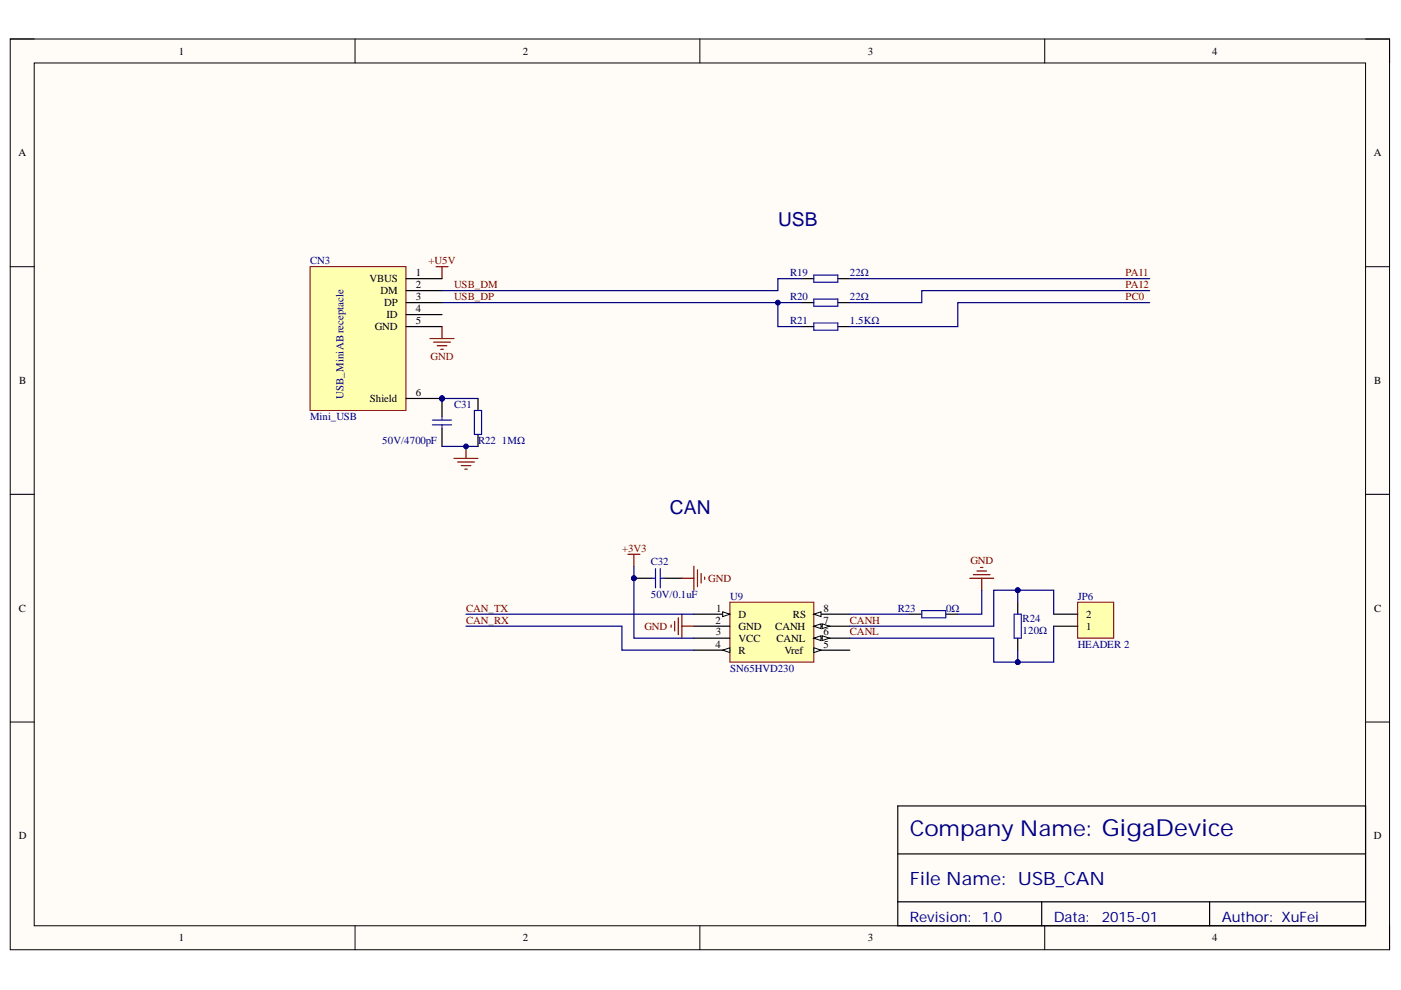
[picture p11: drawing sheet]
<svg xmlns="http://www.w3.org/2000/svg" width="297mm" height="210mm" viewBox="0 0 297 210" stroke-linecap="round" stroke-linejoin="round" font-family="sans-serif">
<path d="M2.2 8.3h292.4v193.1h-292.4z" fill-rule="evenodd" fill="#fffcf8"/>
<path d="M2.2 8.3h292.4v193.1h-292.4z" fill="none" stroke="#000" stroke-width=".21"/>
<path d="M7.3 13.4h282.2v182.9h-282.2z" fill-rule="evenodd" fill="#fffcf8"/>
<g fill="none" stroke="#000" stroke-width=".21">
<path d="M2.2 8.3h5.1M7.3 13.4h282.2v182.9h-282.2zM75.3 8.3v5M148.4 8.3v5M221.5 8.3v5.1M289.5 8.3h5.1v5.1M2.2 56.5h5.1M289.5 56.5h5.1M2.2 104.8h5.1M289.5 104.8h5.1M2.2 153.1h5.1M289.5 153.1h5.1"/>
<path d="M75.3 196.3v5.1M148.4 196.3v5.1M221.5 196.3v5.1M294.6 196.3v5.1"/>
</g>
<path d="M190.3 170.9h99.2v25.4h-99.2zM190.3 181h99.2M190.3 191.2h99.2M220.9 191.2v5.1M256.5 191.2v5.1" fill="none" stroke="#000" stroke-width=".25"/>
<path d="M96.3 97.2h5M97 98h3.6M97.8 98.7h2M98.5 99.5h.6M98.8 94.7v2.5" fill="none" stroke="#800000" stroke-width=".25"/>
<circle cx="98.8" cy="94.7" r=".51" fill="#000080"/>
<circle cx="98.8" cy="94.7" r=".51" fill="none" stroke="#000080" stroke-width=".21"/>
<path d="M92.4 56.5h2.6M93.7 56.5v2.6" fill="none" stroke="#800000" stroke-width=".25"/>
<path d="M170 59.1h2.5M177.6 59.1h2.6M170 64.2h2.5M170 69.2h2.5M177.6 64.2h2.6M177.6 69.2h2.6M101.3 84.5v2.5M101.3 92.1v2.6" fill="none" stroke="#000" stroke-width=".25"/>
<path d="M172.5 58.3h5.1v1.5h-5.1zM172.5 63.4h5.1v1.5h-5.1zM172.5 68.5h5.1v1.5h-5.1zM100.6 87h1.5v5.1h-1.5z" fill="none" stroke="#00f" stroke-width=".25"/>
<circle cx="93.7" cy="84.5" r=".51" fill="#000080"/>
<circle cx="93.7" cy="84.5" r=".51" fill="none" stroke="#000080" stroke-width=".21"/>
<path d="M93.7 84.5v3.8M93.7 90.8v3.9" fill="none" stroke="#000" stroke-width=".25"/>
<circle cx="93.7" cy="84.5" r=".51" fill="#000080"/>
<circle cx="93.7" cy="84.5" r=".51" fill="none" stroke="#000080" stroke-width=".21"/>
<path d="M91.7 89.1h4M91.7 90.1h4M93.7 88.3v.8M93.7 90.1v.7" fill="none" stroke="#00f" stroke-width=".25"/>
<path d="M164.9 64.2v5h5.1" fill="none" stroke="#000080" stroke-width=".25"/>
<circle cx="164.9" cy="64.2" r=".51" fill="#000080"/>
<circle cx="164.9" cy="64.2" r=".51" fill="none" stroke="#000080" stroke-width=".21"/>
<path d="M154.7 127.7h17.8v12.7h-17.8z" fill-rule="evenodd" fill="#ffffb0"/>
<path d="M154.7 127.7h17.8v12.7h-17.8z" fill="none" stroke="#800000" stroke-width=".21"/>
<path d="M147.1 130.2h7.6" fill="none" stroke="#000" stroke-width=".25"/>
<path d="M153.2 129.7l1.5 .5-1.5 .5z" fill="#f8fcff"/>
<path d="M153.2 129.7l1.5 .5-1.5 .5z" fill="none" stroke="#000" stroke-width=".21"/>
<path d="M147.1 132.8h7.6M147.1 135.3h7.6M147.1 137.8h7.6" fill="none" stroke="#000" stroke-width=".25"/>
<path d="M153.2 137.8l1.5-.5v1.1z" fill="#f8fcff"/>
<path d="M153.2 137.8l1.5-.5v1.1z" fill="none" stroke="#000" stroke-width=".21"/>
<path d="M172.5 137.9h7.7" fill="none" stroke="#000" stroke-width=".25"/>
<path d="M172.5 137.3l1.6 .6-1.6 .5z" fill="#f8fcff"/>
<path d="M172.5 137.3l1.6 .6-1.6 .5z" fill="none" stroke="#000" stroke-width=".21"/>
<path d="M172.5 135.3h7.7" fill="none" stroke="#000" stroke-width=".25"/>
<path d="M172.5 135.3l1.6-.5v1z" fill="#f8fcff"/>
<path d="M172.5 135.3l1.6-.5v1z" fill="none" stroke="#000" stroke-width=".21"/>
<path d="M174.3 134.8l1.6 .5-1.6 .5z" fill="#f8fcff"/>
<path d="M174.3 134.8l1.6 .5-1.6 .5z" fill="none" stroke="#000" stroke-width=".21"/>
<path d="M172.5 132.8h7.7" fill="none" stroke="#000" stroke-width=".25"/>
<path d="M172.5 132.8l1.6-.5v1z" fill="#f8fcff"/>
<path d="M172.5 132.8l1.6-.5v1z" fill="none" stroke="#000" stroke-width=".21"/>
<path d="M174.3 132.3l1.6 .5-1.6 .5z" fill="#f8fcff"/>
<path d="M174.3 132.3l1.6 .5-1.6 .5z" fill="none" stroke="#000" stroke-width=".21"/>
<path d="M172.5 130.2h7.7" fill="none" stroke="#000" stroke-width=".25"/>
<path d="M172.5 130.2l1.6-.5v1z" fill="#f8fcff"/>
<path d="M172.5 130.2l1.6-.5v1z" fill="none" stroke="#000" stroke-width=".21"/>
<path d="M180.2 130.2h12.7M208.2 125.1v5.1h-5.1M215.8 127.7v-2.6h-5.1v7.7h-30.5" fill="none" stroke="#000080" stroke-width=".25"/>
<path d="M192.9 130.2h2.5M200.5 130.2h2.6M215.8 127.7v2.5M215.8 135.3v2.6" fill="none" stroke="#000" stroke-width=".25"/>
<path d="M195.4 129.5h5.1v1.5h-5.1zM215 130.2h1.5v5.1h-1.5z" fill="none" stroke="#00f" stroke-width=".25"/>
<path d="M205.6 122.6h5.1M206.4 121.8h3.5M207.1 121.1h2.1M207.9 120.3h.5M208.2 122.6v2.5" fill="none" stroke="#800000" stroke-width=".25"/>
<circle cx="215.8" cy="125.1" r=".51" fill="#000080"/>
<circle cx="215.8" cy="125.1" r=".51" fill="none" stroke="#000080" stroke-width=".21"/>
<path d="M180.2 135.3h30.5v5.1h5.1v-2.5" fill="none" stroke="#000080" stroke-width=".25"/>
<circle cx="215.8" cy="140.4" r=".51" fill="#000080"/>
<circle cx="215.8" cy="140.4" r=".51" fill="none" stroke="#000080" stroke-width=".21"/>
<path d="M228.5 127.7h7.6v7.6h-7.6z" fill-rule="evenodd" fill="#ffffb0"/>
<path d="M228.5 127.7h7.6v7.6h-7.6z" fill="none" stroke="#800000" stroke-width=".21"/>
<path d="M223.4 132.8h5.1M223.4 130.2h5.1" fill="none" stroke="#000" stroke-width=".25"/>
<path d="M215.8 125.1h7.6v5.1" fill="none" stroke="#000080" stroke-width=".25"/>
<circle cx="215.8" cy="125.1" r=".51" fill="#000080"/>
<circle cx="215.8" cy="125.1" r=".51" fill="none" stroke="#000080" stroke-width=".21"/>
<path d="M223.4 132.8v7.6h-7.6" fill="none" stroke="#000080" stroke-width=".25"/>
<circle cx="215.8" cy="140.4" r=".51" fill="#000080"/>
<circle cx="215.8" cy="140.4" r=".51" fill="none" stroke="#000080" stroke-width=".21"/>
<path d="M133.1 117.5h2.6M134.4 117.5v2.6M142.3 132.5v.5M143 131.7v2.1M143.8 131v3.5M144.6 130.2v5.1M144.6 132.8h2.5" fill="none" stroke="#800000" stroke-width=".25"/>
<path d="M134.4 120.1v15.2h12.7" fill="none" stroke="#000080" stroke-width=".25"/>
<circle cx="134.4" cy="122.6" r=".51" fill="#000080"/>
<circle cx="134.4" cy="122.6" r=".51" fill="none" stroke="#000080" stroke-width=".21"/>
<path d="M134.4 122.6h3.8" fill="none" stroke="#000" stroke-width=".25"/>
<circle cx="134.4" cy="122.6" r=".51" fill="#000080"/>
<circle cx="134.4" cy="122.6" r=".51" fill="none" stroke="#000080" stroke-width=".21"/>
<path d="M140.8 122.6h3.8" fill="none" stroke="#000" stroke-width=".25"/>
<path d="M138.2 122.6h.8M139 120.6v4M140 122.6h.8M140 120.6v4" fill="none" stroke="#00f" stroke-width=".25"/>
<path d="M144.6 122.6h2.5M147.1 120.1v5M147.9 120.8v3.6M148.6 121.6v2M149.4 122.3v.6" fill="none" stroke="#800000" stroke-width=".25"/>
<path d="M180.2 59.1h63.5M243.7 64.2h-40.6v5h-22.9M243.7 61.6h-48.3v2.6h-15.2M98.8 132.8h33.1v5h15.2M98.8 130.2h48.3" fill="none" stroke="#000080" stroke-width=".25"/>
<circle cx="93.7" cy="84.5" r=".51" fill="#000080"/>
<circle cx="93.7" cy="84.5" r=".51" fill="none" stroke="#000080" stroke-width=".21"/>
<path d="M65.7 56.5h20.4v30.5h-20.4z" fill-rule="evenodd" fill="#ffffb0"/>
<path d="M65.7 56.5h20.4v30.5h-20.4z" fill="none" stroke="#800000" stroke-width=".21"/>
<path d="M86.1 59.1h7.6M86.1 61.6h7.6M86.1 64.2h7.6M86.1 66.7h7.6M86.1 69.2h7.6M86.1 84.5h7.6" fill="none" stroke="#000" stroke-width=".25"/>
<circle cx="93.7" cy="84.5" r=".51" fill="#000080"/>
<circle cx="93.7" cy="84.5" r=".51" fill="none" stroke="#000080" stroke-width=".21"/>
<path d="M93.7 84.5h7.6" fill="none" stroke="#000080" stroke-width=".25"/>
<circle cx="93.7" cy="84.5" r=".51" fill="#000080"/>
<circle cx="93.7" cy="84.5" r=".51" fill="none" stroke="#000080" stroke-width=".21"/>
<path d="M170 59.1h-5.1v2.5h-71.2M93.7 64.2h76.3M93.7 94.7h7.6" fill="none" stroke="#000080" stroke-width=".25"/>
<path d="M91.2 71.8h5.1M91.9 72.5h3.6M92.7 73.3h2M93.5 74.1h.5M93.7 69.2v2.6" fill="none" stroke="#800000" stroke-width=".25"/>
<text font-size="4.6" fill="#000080" x="192.9" y="177.3">Company Name: GigaDevice</text>
<g font-size="4.1" fill="#000080">
<text x="165" y="48">USB</text>
<text x="142" y="109">CAN</text>
</g>
<text font-size="3.9" fill="#000080" x="192.9" y="187.7">File Name: USB_CAN</text>
<g font-size="3" fill="#000080">
<text x="192.9" y="195.4">Revision:</text>
<text x="208.2" y="195.4">1.0</text>
<text x="223.4" y="195.4">Data:</text>
<text x="233.6" y="195.4">2015-01</text>
<text x="259" y="195.4">Author: XuFei</text>
</g>
<g font-size="2.3">
<text x="37.9" y="11.6">1</text>
<text x="110.8" y="11.6">2</text>
<text x="184" y="11.6">3</text>
<text x="257" y="11.6">4</text>
<text x="3.9" y="33.1">A</text>
<text x="291.3" y="33.1">A</text>
<text x="78.3" y="59.8">VBUS</text>
<text x="88.2" y="58.6">1</text>
<text x="80.7" y="62.4">DM</text>
<text x="81.5" y="64.9">DP</text>
<text x="88.2" y="61.1">2</text>
<text x="88.2" y="63.6">3</text>
<text x="79.4" y="70">GND</text>
<text x="82" y="67.5">ID</text>
<text x="88.2" y="66.2">4</text>
<text x="88.2" y="68.7">5</text>
<text x="4.1" y="81.4">B</text>
<text x="88.2" y="83.9">6</text>
<text x="291.4" y="81.4">B</text>
<text x="78.4" y="85.2">Shield</text>
<text x="4" y="129.7">C</text>
<text x="151.9" y="129.7">1</text>
<text x="156.6" y="130.9">D</text>
<text x="168.1" y="130.9">RS</text>
<text x="174.6" y="129.7">8</text>
<text x="230.3" y="130.9">2</text>
<text x="291.4" y="129.7">C</text>
<text x="151.7" y="132.2">2</text>
<text x="151.7" y="137.4">4</text>
<text x="151.8" y="134.7">3</text>
<text x="156.6" y="133.5">GND</text>
<text x="156.6" y="136.1">VCC</text>
<text x="164.4" y="133.5">CANH</text>
<text x="164.6" y="136.1">CANL</text>
<text x="174.6" y="137.4">5</text>
<text x="174.6" y="134.7">6</text>
<text x="174.6" y="132.2">7</text>
<text x="230.3" y="133.5">1</text>
<text x="156.6" y="138.6">R</text>
<text x="166.3" y="138.6">Vref</text>
<text x="4" y="177.9">D</text>
<text x="291.3" y="177.9">D</text>
<text x="37.9" y="199.6">1</text>
<text x="110.8" y="199.6">2</text>
<text x="184" y="199.6">3</text>
<text x="257" y="199.6">4</text>
</g>
<g font-size="2.3" fill="#000080">
<text x="65.7" y="56">CN3</text>
<text x="167.5" y="58.6">R19</text>
<text x="180.2" y="58.6">22Ω</text>
<text x="167.5" y="63.6">R20</text>
<text x="180.2" y="63.6">22Ω</text>
<text x="167.5" y="68.7">R21</text>
<text x="180.2" y="68.7">1.5KΩ</text>
<text x="65.7" y="89">Mini_USB</text>
<text x="72.8" y="84.5" transform="rotate(-90 72.8 84.5)">USB_MiniAB receptacle</text>
<text x="96.3" y="86.5">C31</text>
<text x="81" y="94.2">50V/4700pF</text>
<text x="101.3" y="94.2">R22</text>
<text x="106.4" y="94.2">1MΩ</text>
<text x="138" y="119.8">C32</text>
<text x="138" y="126.9">50V/0.1uF</text>
<text x="154.8" y="127.1">U9</text>
<text x="190.3" y="129.7">R23</text>
<text x="200.6" y="129.7">0Ω</text>
<text x="216.8" y="131.9">R24</text>
<text x="228.5" y="127.1">JP6</text>
<text x="216.8" y="134.5">120Ω</text>
<text x="228.5" y="137.4">HEADER 2</text>
<text x="154.8" y="142.4">SN65HVD230</text>
</g>
<g font-size="2.3" fill="#800000">
<text x="90.9" y="56">+U5V</text>
<text x="238.7" y="58.6">PA11</text>
<text x="96.3" y="61.1">USB_DM</text>
<text x="96.3" y="63.6">USB_DP</text>
<text x="238.7" y="61.1">PA12</text>
<text x="238.7" y="63.6">PC0</text>
<text x="91.3" y="76.3">GND</text>
<text x="131.9" y="117">+3V3</text>
<text x="205.7" y="119.5">GND</text>
<text x="150.2" y="123.3">GND</text>
<text x="98.8" y="129.7">CAN_TX</text>
<text x="98.8" y="132.2">CAN_RX</text>
<text x="136.6" y="133.5">GND</text>
<text x="180.2" y="132.2">CANH</text>
<text x="180.2" y="134.7">CANL</text>
</g>
</svg>
